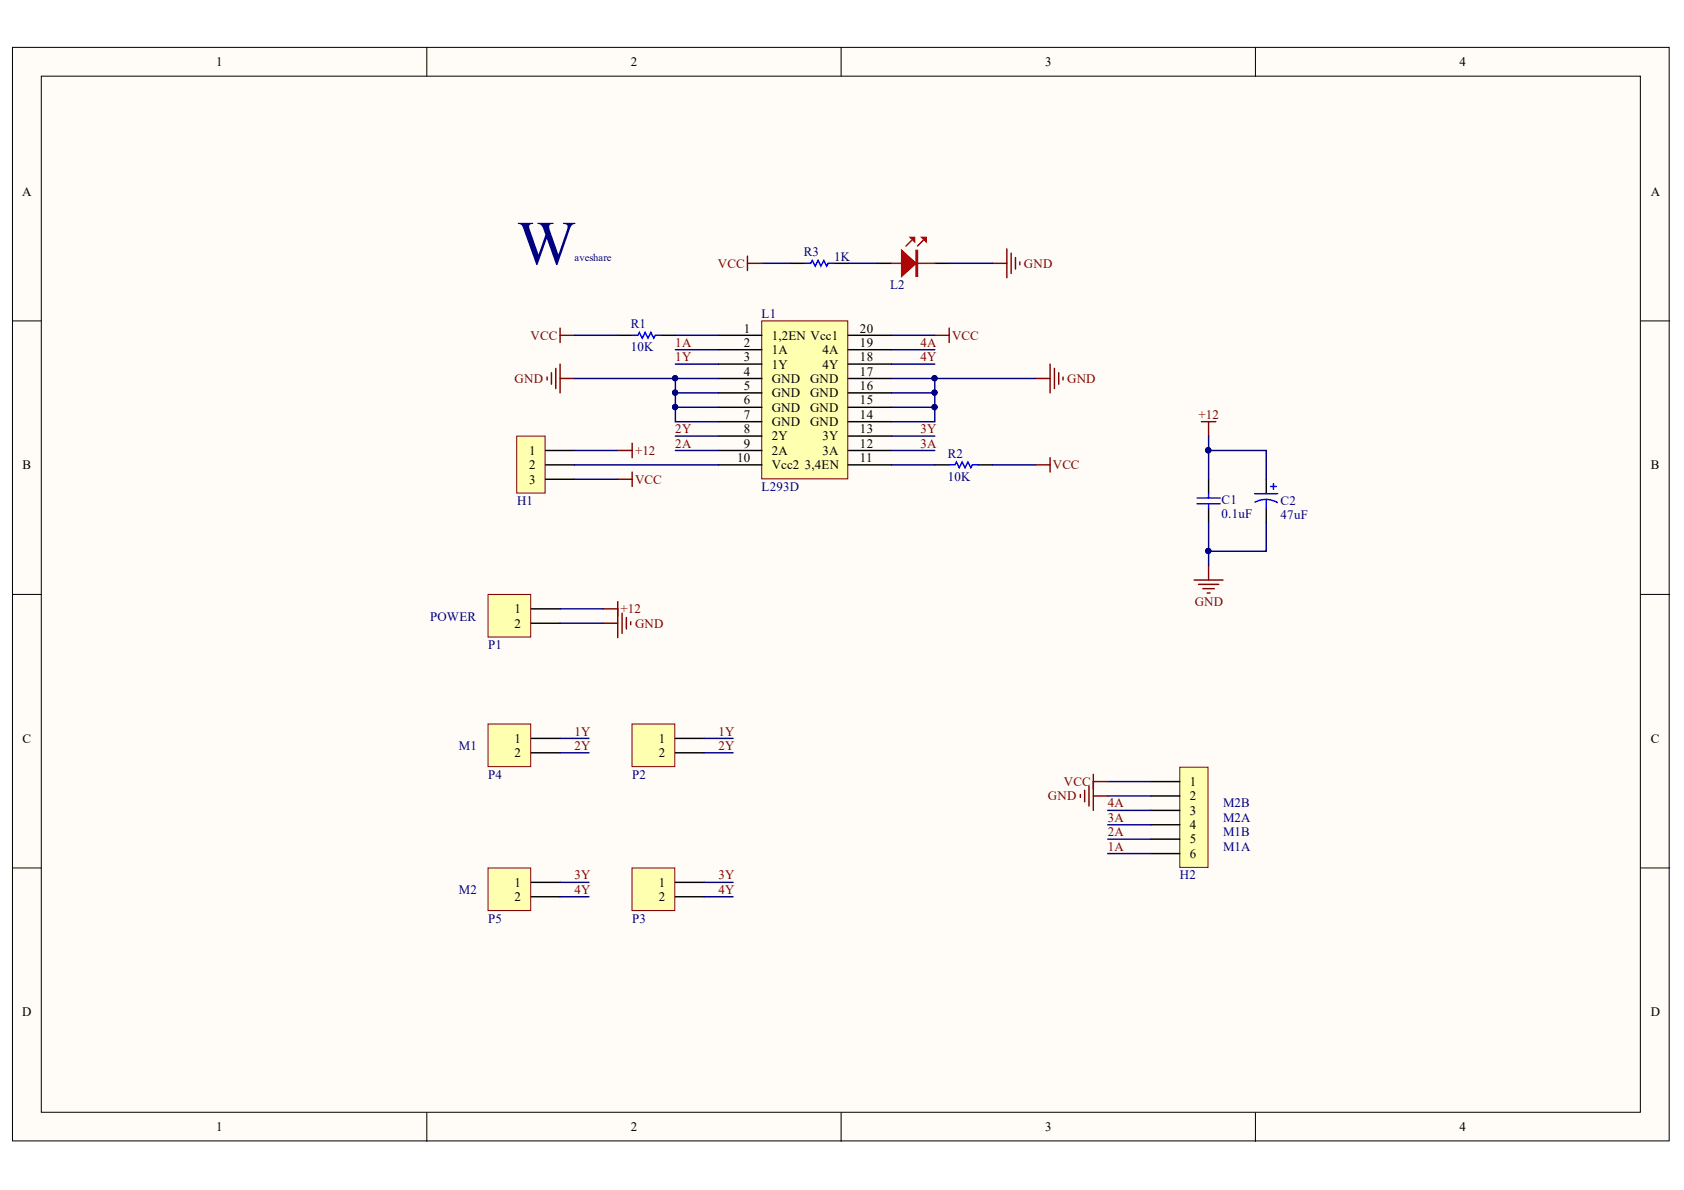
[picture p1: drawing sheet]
<svg xmlns="http://www.w3.org/2000/svg" width="297mm" height="210mm" viewBox="0 0 297 210" stroke-linecap="round" stroke-linejoin="round" font-family="sans-serif">
<g fill="#fffcf8" stroke="#000" stroke-width=".18">
<path d="M2.2 8.4h292.2v192.8h-292.2z"/>
<path d="M7.3 13.4h282v182.8h-282z"/>
</g>
<path d="M75.3 8.4v5M148.4 8.4v5M221.4 8.4v5M2.2 56.6h5.1M289.4 56.6h5.1M2.2 104.9h5.1M289.4 104.9h5.1M2.2 153.1h5.1M289.4 153.1h5.1M75.3 196.3v5M148.4 196.3v5M221.4 196.3v5" fill="none" stroke="#000" stroke-width=".18"/>
<path d="M134.4 56.6h15.1v27.9h-15.1z" fill="#ffffb0" stroke="#800000" stroke-width=".18"/>
<g fill="none" stroke="#000" stroke-width=".25">
<path d="M109 59.1h2.5M116.6 59.1h2.5M126.8 59.1h7.6M149.6 59.1h7.7M126.8 61.7h7.6M126.8 64.2h7.6M126.8 66.8h7.6M126.8 69.3h7.6M126.8 76.9h7.6M126.8 79.5h7.6M126.8 74.4h7.6M126.8 71.8h7.6"/>
<path d="M149.6 61.7h7.7M149.6 64.2h7.7M149.6 66.8h7.7M149.6 69.3h7.7M149.6 76.9h7.7M149.6 79.5h7.7M149.6 74.4h7.7M149.6 71.8h7.7M126.8 82h7.6M149.6 82h7.7M164.9 82h2.5M172.5 82h2.6"/>
</g>
<path d="M111.5 59.1h1l.3-.5 .5 1.1 .5-1.1 .5 1.1 .5-1.1 .5 1.1 .3-.6h1M167.4 82h1l.3-.5 .5 1 .5-1 .5 1 .5-1 .5 1 .3-.5h1" fill="none" stroke="#00f" stroke-width=".25"/>
<g fill="none" stroke="#800000" stroke-width=".25">
<path d="M98.8 57.9v2.5M98.8 59.1h2.5M164.9 59.1h2.5M167.4 57.9v2.5M96.5 66.5v.5M97.3 65.7v2.1M98 65v3.5M98.8 64.2v5.1M98.8 66.8h2.5M182.7 66.8h2.5M185.2 64.2v5.1M186 65v3.5"/>
<path d="M186.7 65.7v2.1M187.5 66.5v.5M182.7 82h2.5M185.2 80.7v2.6"/>
</g>
<g fill="none" stroke="#000080" stroke-width=".25">
<path d="M101.3 59.1h7.7M119.1 59.1h7.7M157.3 59.1h7.6M101.3 66.8h25.5M119.1 66.8v2.5h7.7M119.1 61.7h7.7M119.1 64.2h7.7M119.1 76.9h7.7M119.1 79.5h7.7M157.3 66.8h25.4M157.3 61.7h7.6M157.3 64.2h7.6"/>
<path d="M157.3 76.9h7.6M157.3 79.5h7.6M164.9 66.8v2.5h-7.6M157.3 82h7.6M175.1 82h7.6"/>
</g>
<g fill="#000080" stroke="#000080" stroke-width=".18">
<circle cx="119.1" cy="66.7" r=".46"/>
<circle cx="119.1" cy="69.3" r=".46"/>
<circle cx="164.8" cy="66.7" r=".46"/>
<circle cx="164.8" cy="69.3" r=".46"/>
</g>
<path d="M91.1 76.9h5.1v10.1h-5.1z" fill="#ffffb0" stroke="#800000" stroke-width=".18"/>
<path d="M96.3 79.5h5M96.3 82h5M96.3 84.5h5" fill="none" stroke="#000" stroke-width=".25"/>
<path d="M101.3 82h25.5M101.3 84.5h7.7" fill="none" stroke="#000080" stroke-width=".25"/>
<path d="M109 84.5h2.5M111.5 83.3v2.5" fill="none" stroke="#800000" stroke-width=".25"/>
<path d="M86.1 104.9h7.5v7.5h-7.5z" fill="#ffffb0" stroke="#800000" stroke-width=".18"/>
<path d="M93.7 107.4h5.1M93.7 109.9h5.1" fill="none" stroke="#000" stroke-width=".25"/>
<path d="M109 79.5h2.5M111.5 78.2v2.5M106.4 107.4h2.6M106.4 109.9h2.6M109 106.1v6.4M109.7 108.2v3.5M110.5 108.9v2M111.3 109.7v.5" fill="none" stroke="#800000" stroke-width=".25"/>
<path d="M101.3 79.5h7.7M98.8 107.4h7.6M98.8 109.9h7.6" fill="none" stroke="#000080" stroke-width=".25"/>
<path d="M208.1 135.3h5v17.7h-5z" fill="#ffffb0" stroke="#800000" stroke-width=".18"/>
<path d="M203 137.9h5.1M203 140.4h5.1M203 142.9h5.1M203 145.5h5.1M203 148h5.1M203 150.6h5.1" fill="none" stroke="#000" stroke-width=".25"/>
<path d="M195.4 137.9h7.6M195.4 140.4h7.6M195.4 142.9h7.6M195.4 145.5h7.6M195.4 148h7.6M195.4 150.6h7.6" fill="none" stroke="#000080" stroke-width=".25"/>
<path d="M191.3 139.4v2M192.1 138.6v3.6M192.8 136.6v6.3M192.8 137.9h2.6M190.6 140.1v.6M192.8 140.4h2.6" fill="none" stroke="#800000" stroke-width=".25"/>
<path d="M86.1 127.7h7.5v7.5h-7.5z" fill="#ffffb0" stroke="#800000" stroke-width=".18"/>
<path d="M93.7 130.2h5.1M93.7 132.8h5.1" fill="none" stroke="#000" stroke-width=".25"/>
<path d="M86.1 153.1h7.5v7.5h-7.5z" fill="#ffffb0" stroke="#800000" stroke-width=".18"/>
<path d="M93.7 155.6h5.1M93.7 158.2h5.1" fill="none" stroke="#000" stroke-width=".25"/>
<path d="M98.8 130.2h5.1M98.8 132.8h5.1M98.8 155.6h5.1M98.8 158.2h5.1" fill="none" stroke="#000080" stroke-width=".25"/>
<path d="M111.5 127.7h7.5v7.5h-7.5z" fill="#ffffb0" stroke="#800000" stroke-width=".18"/>
<path d="M119.1 130.2h5.1M119.1 132.8h5.1" fill="none" stroke="#000" stroke-width=".25"/>
<path d="M111.5 153.1h7.5v7.5h-7.5z" fill="#ffffb0" stroke="#800000" stroke-width=".18"/>
<path d="M139.5 46.4h2.5M147.1 46.4h2.5M154.7 46.4h2.6M164.9 46.4h2.5M119.1 155.6h5.1M119.1 158.2h5.1" fill="none" stroke="#000" stroke-width=".25"/>
<path d="M124.2 130.2h5.1M124.2 132.8h5.1M124.2 155.6h5.1M124.2 158.2h5.1" fill="none" stroke="#000080" stroke-width=".25"/>
<path d="M142 46.4h1l.3-.5 .5 1.1 .5-1.1 .5 1.1 .5-1.1 .5 1.1 .3-.6h1" fill="none" stroke="#00f" stroke-width=".25"/>
<path d="M157.3 46.4h7.6M160.8 42.4l-1 1M162.9 42.4l-1.1 1" fill="none" stroke="#bf0000" stroke-width=".25"/>
<path d="M159 44.2l2.6 2.2-2.6 2.3z" fill="#bf0000"/>
<path d="M159 44.2l2.6 2.2-2.6 2.3zM161.6 44.2h.2v4.5h-.2zM161.7 44.2v4.5" fill="none" stroke="#bf0000" stroke-width=".25"/>
<path d="M162.6 41.9h.8v.7z" fill="#bf0000"/>
<path d="M162.6 41.9h.8v.7z" fill="none" stroke="#bf0000" stroke-width=".25"/>
<path d="M160.6 41.9h.7v.7z" fill="#bf0000"/>
<path d="M160.6 41.9h.7v.7z" fill="none" stroke="#bf0000" stroke-width=".25"/>
<g fill="none" stroke="#800000" stroke-width=".25">
<path d="M131.8 46.4h2.6M131.8 45.2v2.5M175.1 46.4h2.5M177.6 43.9v5.1M178.4 44.7v3.5M179.1 45.4v2.1M179.9 46.2v.5M211.9 74.4h2.6M213.2 74.4v2.5M213.2 99.8v2.5M210.6 102.3h5.1M211.4 103.1h3.6"/>
<path d="M212.2 103.8h2M212.9 104.6h.5"/>
</g>
<path d="M134.4 46.4h5.1M149.6 46.4h5.1M167.4 46.4h7.7M119.1 69.3v5.1h7.7M119.1 71.8h7.7M157.3 71.8h7.6M164.9 69.3v5.1h-7.6M213.2 76.9v7.6M213.2 79.5h10.2v5M213.2 92.2v7.6M223.4 92.2v5h-10.2" fill="none" stroke="#000080" stroke-width=".25"/>
<g fill="#000080" stroke="#000080" stroke-width=".18">
<circle cx="119.1" cy="71.8" r=".46"/>
<circle cx="119.1" cy="69.3" r=".46"/>
<circle cx="164.8" cy="71.8" r=".46"/>
<circle cx="164.8" cy="69.3" r=".46"/>
<circle cx="213.1" cy="79.4" r=".47"/>
<circle cx="213.1" cy="97.2" r=".46"/>
</g>
<path d="M213.2 84.5v2.6M213.2 89.6v2.6M223.4 84.5v2.6M223.4 89.6v2.6" fill="none" stroke="#000" stroke-width=".25"/>
<path d="M211.2 87.8h4M211.2 88.9h4M213.2 87.1v.7M213.2 88.9v.7M221.3 87.1h4.1M223.4 88.1l.8 .1 1.1 .4M223.4 88.1l-.9 .1-1.1 .4M223.4 88.1v1.5M224.1 85.8h1M224.6 85.3v1" fill="none" stroke="#00f" stroke-width=".25"/>
<text font-size="11" fill="#000080" x="91.2" y="46.6">W</text>
<g font-size="2.3">
<text x="38.2" y="11.7">1</text>
<text x="111.2" y="11.7">2</text>
<text x="184.3" y="11.7">3</text>
<text x="257.4" y="11.7">4</text>
<text x="3.9" y="34.5">A</text>
<text x="291.2" y="34.5">A</text>
<text x="131.2" y="58.7">1</text>
<text x="136.1" y="59.9">1,2EN Vcc1</text>
<text x="151.7" y="58.7">20</text>
<text x="131.2" y="61.2">2</text>
<text x="131.2" y="63.7">3</text>
<text x="136.1" y="62.5">1A</text>
<text x="136.1" y="65">1Y</text>
<text x="145.1" y="65">4Y</text>
<text x="145.1" y="62.5">4A</text>
<text x="151.7" y="63.7">18</text>
<text x="151.7" y="61.2">19</text>
<text x="131.2" y="66.3">4</text>
<text x="131.2" y="68.8">5</text>
<text x="131.2" y="71.3">6</text>
<text x="136.1" y="67.5">GND</text>
<text x="136.1" y="70.1">GND</text>
<text x="142.9" y="70.1">GND</text>
<text x="142.9" y="67.5">GND</text>
<text x="151.7" y="71.3">15</text>
<text x="151.7" y="68.8">16</text>
<text x="151.7" y="66.3">17</text>
<text x="131.2" y="76.4">8</text>
<text x="131.2" y="73.9">7</text>
<text x="136.1" y="77.7">2Y</text>
<text x="136.1" y="72.6">GND</text>
<text x="136.1" y="75.2">GND</text>
<text x="142.9" y="75.2">GND</text>
<text x="142.9" y="72.6">GND</text>
<text x="145.1" y="77.7">3Y</text>
<text x="151.7" y="76.4">13</text>
<text x="151.7" y="73.9">14</text>
<text x="4" y="82.8">B</text>
<text x="93.3" y="80.2">1</text>
<text x="93.3" y="82.8">2</text>
<text x="130" y="81.5">10</text>
<text x="131.2" y="79">9</text>
<text x="136.1" y="80.2">2A</text>
<text x="136.1" y="82.8">Vcc2</text>
<text x="142" y="82.8">3,4EN</text>
<text x="145.1" y="80.2">3A</text>
<text x="151.7" y="81.5">11</text>
<text x="151.7" y="79">12</text>
<text x="291.2" y="82.8">B</text>
<text x="93.3" y="85.3">3</text>
<text x="90.8" y="108.2">1</text>
<text x="90.8" y="110.7">2</text>
<text x="4" y="131">C</text>
<text x="90.8" y="131">1</text>
<text x="116.2" y="131">1</text>
<text x="291.2" y="131">C</text>
<text x="90.8" y="133.6">2</text>
<text x="116.2" y="133.6">2</text>
<text x="209.9" y="138.6">1</text>
<text x="209.9" y="141.2">2</text>
<text x="209.9" y="143.7">3</text>
<text x="209.9" y="146.2">4</text>
<text x="209.9" y="148.8">5</text>
<text x="209.9" y="151.3">6</text>
<text x="90.8" y="156.4">1</text>
<text x="90.8" y="158.9">2</text>
<text x="116.2" y="156.4">1</text>
<text x="116.2" y="158.9">2</text>
<text x="3.9" y="179.3">D</text>
<text x="291.2" y="179.3">D</text>
<text x="38.2" y="199.6">1</text>
<text x="111.2" y="199.6">2</text>
<text x="184.3" y="199.6">3</text>
<text x="257.4" y="199.6">4</text>
</g>
<g font-size="2.3" fill="#800000">
<text x="126.6" y="47.3">VCC</text>
<text x="180.6" y="47.3">GND</text>
<text x="93.6" y="59.9">VCC</text>
<text x="167.9" y="59.9">VCC</text>
<text x="119.1" y="61.2">1A</text>
<text x="119.1" y="63.7">1Y</text>
<text x="162.3" y="63.7">4Y</text>
<text x="162.3" y="61.2">4A</text>
<text x="90.8" y="67.5">GND</text>
<text x="188.2" y="67.5">GND</text>
<text x="119.1" y="76.4">2Y</text>
<text x="162.3" y="76.4">3Y</text>
<text x="211.4" y="73.9">+12</text>
<text x="112" y="80.2">+12</text>
<text x="119.1" y="79">2A</text>
<text x="162.3" y="79">3A</text>
<text x="185.7" y="82.8">VCC</text>
<text x="112" y="85.3">VCC</text>
<text x="210.7" y="106.9">GND</text>
<text x="109.5" y="108.2">+12</text>
<text x="112" y="110.7">GND</text>
<text x="101.4" y="129.8">1Y</text>
<text x="126.7" y="129.8">1Y</text>
<text x="101.4" y="132.3">2Y</text>
<text x="126.7" y="132.3">2Y</text>
<text x="184.9" y="141.2">GND</text>
<text x="187.6" y="138.6">VCC</text>
<text x="195.4" y="142.4">4A</text>
<text x="195.4" y="147.5">2A</text>
<text x="195.4" y="145">3A</text>
<text x="101.4" y="155.1">3Y</text>
<text x="126.7" y="155.1">3Y</text>
<text x="195.4" y="150">1A</text>
<text x="101.4" y="157.6">4Y</text>
<text x="126.7" y="157.6">4Y</text>
</g>
<g font-size="2.3" fill="#000080">
<text x="141.8" y="45.2">R3</text>
<text x="147.1" y="46">1K</text>
<text x="157" y="51.1">L2</text>
<text x="111.2" y="57.9">R1</text>
<text x="134.3" y="56.1">L1</text>
<text x="111.2" y="62">10K</text>
<text x="167.2" y="80.7">R2</text>
<text x="91.2" y="89.1">H1</text>
<text x="134.3" y="86.6">L293D</text>
<text x="167.2" y="84.8">10K</text>
<text x="215.5" y="88.8">C1</text>
<text x="225.9" y="89.1">C2</text>
<text x="215.5" y="91.4">0.1uF</text>
<text x="225.9" y="91.6">47uF</text>
<text x="75.9" y="109.5">POWER</text>
<text x="86.1" y="114.5">P1</text>
<text x="81" y="132.3">M1</text>
<text x="86.1" y="137.4">P4</text>
<text x="111.5" y="137.4">P2</text>
<text x="215.7" y="142.4">M2B</text>
<text x="215.7" y="145">M2A</text>
<text x="215.7" y="147.5">M1B</text>
<text x="208.1" y="155.1">H2</text>
<text x="215.7" y="150">M1A</text>
<text x="81" y="157.6">M2</text>
<text x="86.1" y="162.7">P5</text>
<text x="111.5" y="162.7">P3</text>
</g>
<text font-size="1.9" fill="#000080" x="101.4" y="46.1">aveshare</text>
</svg>
